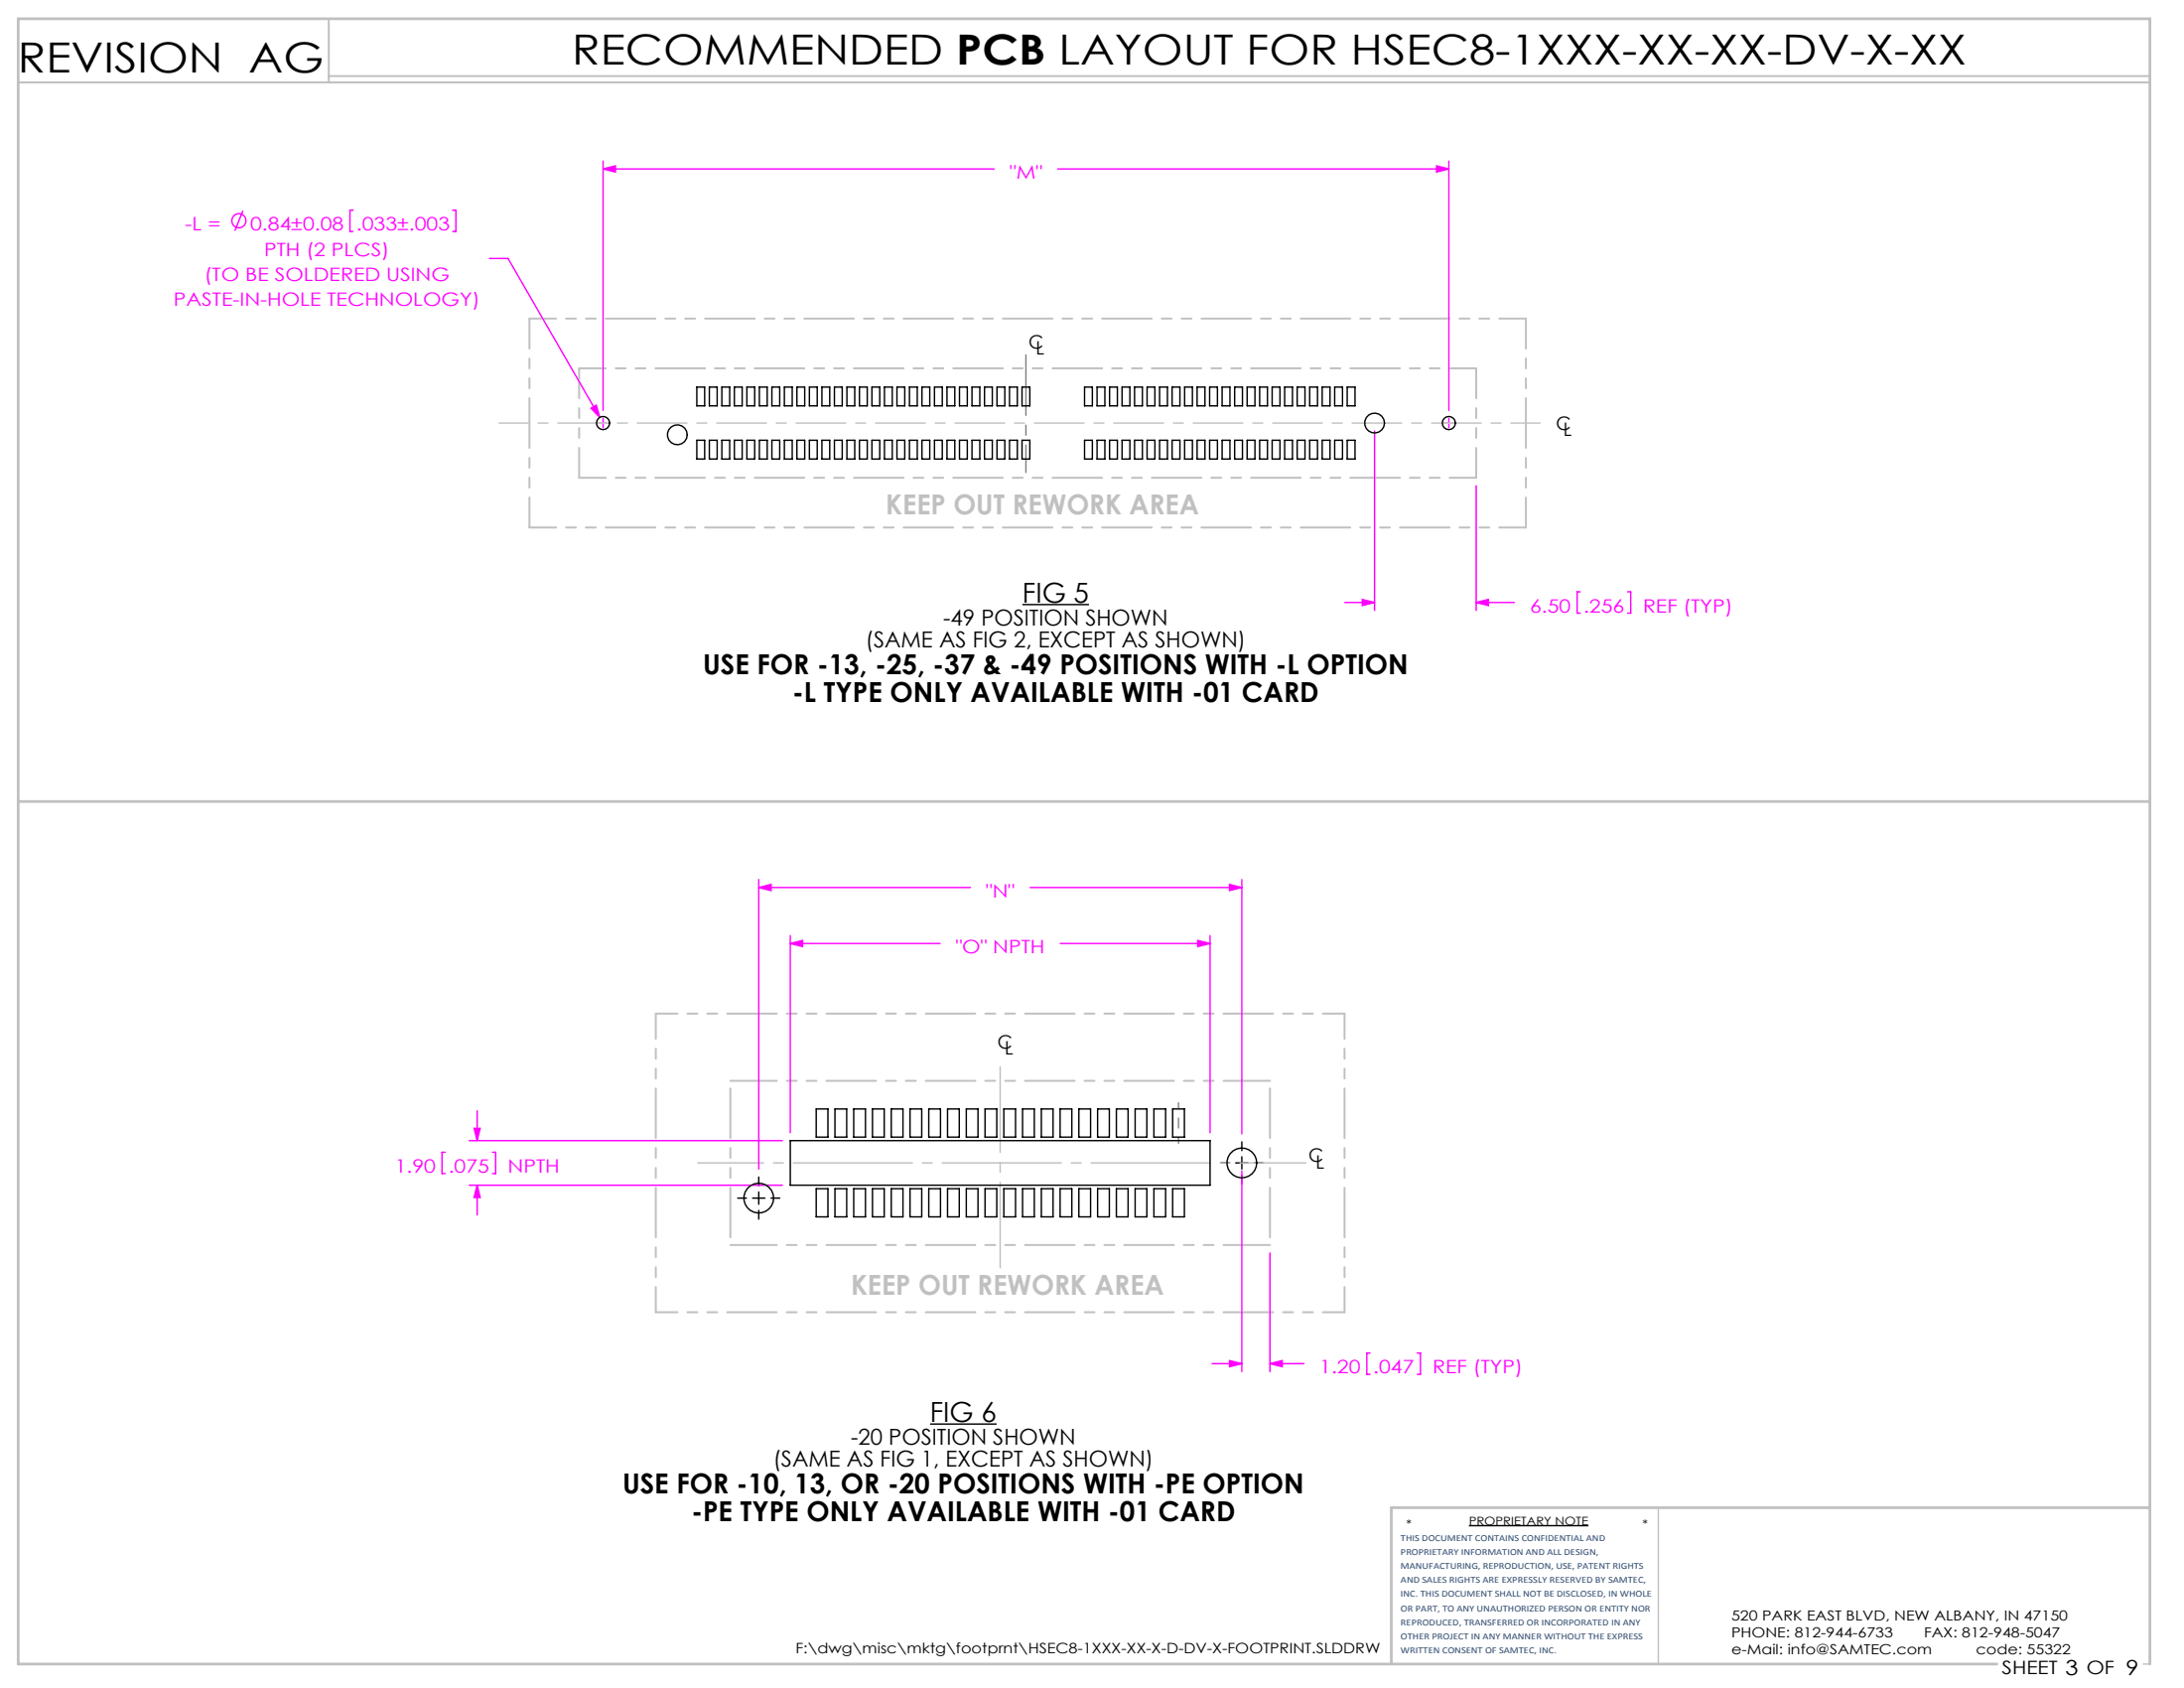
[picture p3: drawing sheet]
<svg xmlns="http://www.w3.org/2000/svg" width="279mm" height="216mm" viewBox="0 0 279 216" stroke-linecap="round" stroke-linejoin="round" font-family="sans-serif">
<g fill="none" stroke="#000" stroke-width=".18">
<path d="M130.8 77.3h8.5M94.4 153.2h1.1M96.3 153.2h1.6M97.1 150.5v1.2M97.1 152.5v1.5M97.1 154.8v1.1M98.6 153.2h1.2M156.2 148.7h1.1M158.1 148.7h1.6M158.9 146v1.2M158.9 148v1.5M158.9 150.3v1.1"/>
<path d="M160.4 148.7h1.2M119 182.1h8.5M187.9 195.1h15.3"/>
</g>
<path d="M212.2 192.8v20M274.2 212.8h.8" fill="none" stroke="#c0c0c0" stroke-width=".18"/>
<path d="M2.3 10.5h272.7M42.1 2.4v8.1M42.1 9.7h232.9" fill="none" stroke="#c0c0c0" stroke-width=".25"/>
<path d="M2.3 102.5h272.7M275 192.8h-97v20M255.5 212.8h-253.2v-210.4h272.7v210.4" fill="none" stroke="#c0c0c0" stroke-width=".35"/>
<g fill="none" stroke="#f0f" stroke-width=".18">
<path d="M31.1 26.9l-1.1 2.6M45.2 26.9h-.4v2.7h.4M57.9 26.9h.4v2.7h-.4M62.6 33.1h2.4l11.7 20.3M77.2 21.6l1.5-.4v.8zM77.2 20.6v31.9M77.2 21.6h50M135.3 21.6h50.1M183.8 21.2l1.6 .4-1.6 .4zM185.4 20.6v31.9M75.6 52.2l.7-.4 .4 1.6zM76.6 54.1h1.2"/>
<path d="M77.2 53.5v1.2M175.9 55.1v23M184.8 54.1h1.2M185.4 53.5v1.2M172 77.1h3.9M174.3 76.7l1.6 .4-1.6 .4zM188.8 77.1l1.6-.4v.8zM188.9 62.1v16M188.9 77.1h4.8M202.2 75.7h-.4v2.7h.4M208.2 75.7h.4v2.7h-.4M97.1 113.5l1.5-.4v.8z"/>
<path d="M97.1 112.5v37M97.1 113.5h27M101.1 119.7v25.2M131.8 113.5h27.1M154.8 119.7v25.2M157.3 113.1l1.6 .4-1.6 .4zM158.9 112.5v32.5M101.1 120.7l1.6-.4v.8zM101.1 120.7h19.2M135.6 120.7h19.2M153.2 120.3l1.6 .4-1.6 .4zM57 147.4h-.5v2.7h.5"/>
<path d="M60 145.9h40.1M60 151.6h40.1M60.6 144.3h.8l-.4 1.6zM61 151.6l.4 1.6h-.8zM61 142.1v3.8M61 151.6v3.8M63 147.4h.4v2.7h-.4M158.9 149.8v25.6M155.1 174.4h3.8M157.3 174l1.6 .4-1.6 .4zM162.5 160.3v15.1M162.5 174.4h4.3"/>
<path d="M162.5 174.4l1.5-.4v.8zM175.3 173.1h-.4v2.7h.4M181.3 173.1h.4v2.7h-.4"/>
<circle cx="30.6" cy="28.2" r=".9"/>
</g>
<path d="M150.8 146.2v-5.1" fill="none" stroke="#808080" stroke-width=".18" stroke-dasharray="15.2 1.3 1.3 1.3" stroke-dashoffset="14.6"/>
<path d="M131.2 45.4v15" fill="none" stroke="#808080" stroke-width=".18" stroke-dasharray="15.2 1.3 1.3 1.3" stroke-dashoffset="7.5"/>
<path d="M128 136.4v25.8" fill="none" stroke="#c0c0c0" stroke-width=".18" stroke-dasharray="15.2 1.3 1.3 1.3" stroke-dashoffset="4.3"/>
<path d="M89.3 148.7h77.8" fill="none" stroke="#c0c0c0" stroke-width=".18" stroke-dasharray="15.2 1.3 1.3 1.3" stroke-dashoffset="6.8"/>
<path d="M63.8 54.1h133.2" fill="none" stroke="#c0c0c0" stroke-width=".18" stroke-dasharray="6.3 1.3 1.3 1.3" stroke-dashoffset="2.6"/>
<path d="M67.7 40.8h127.5M74.1 47.1h114.8M67.7 67.5h127.5M74.1 61.1h114.8" fill="none" stroke="#c0c0c0" stroke-width=".25" stroke-dasharray="6.3 1.3 1.3 1.3 1.3 1.3" stroke-dashoffset="2.9"/>
<path d="M67.7 40.8v26.7M74.1 47.1v14M188.9 47.1v14M195.2 40.8v26.7" fill="none" stroke="#c0c0c0" stroke-width=".25" stroke-dasharray="6.3 1.3 1.3 1.3 1.3 1.3" stroke-dashoffset="2.5"/>
<path d="M93.4 138.2h69.1M93.4 159.2h69.1" fill="none" stroke="#c0c0c0" stroke-width=".25" stroke-dasharray="6.3 1.3 1.3 1.3 1.3 1.3" stroke-dashoffset=".4"/>
<path d="M93.4 138.2v21M162.5 138.2v21" fill="none" stroke="#c0c0c0" stroke-width=".25" stroke-dasharray="6.3 1.3 1.3 1.3 1.3 1.3" stroke-dashoffset="-1"/>
<path d="M83.9 129.6h88.1M83.9 167.8h88.1" fill="none" stroke="#c0c0c0" stroke-width=".25" stroke-dasharray="6.3 1.3 1.3 1.3 1.3 1.3" stroke-dashoffset="3.6"/>
<path d="M83.9 129.6v38.2M172 129.6v38.2" fill="none" stroke="#c0c0c0" stroke-width=".25" stroke-dasharray="6.3 1.3 1.3 1.3 1.3 1.3" stroke-dashoffset="3.1"/>
<g fill="#f0f">
<path d="M174.3 76.7l1.6 .4-1.6 .4zM188.8 77.1l1.6-.4v.8zM157.3 174l1.6 .4-1.6 .4zM162.5 174.4l1.5-.4v.8z"/>
<path d="M77.2 21.6l1.5-.4v.8zM183.8 21.2l1.6 .4-1.6 .4zM75.6 52.2l1.1 1.2-.4-1.6zM97.1 113.5l1.5-.4v.8zM157.3 113.1l1.6 .4-1.6 .4zM101.1 120.7l1.6-.4v.8zM153.2 120.3l1.6 .4-1.6 .4zM60.6 144.3h.8l-.4 1.6zM61 151.6l.4 1.6h-.8z"/>
</g>
<g fill="none" stroke="#000" stroke-width=".18">
<path d="M89.1 49.5h1v2.4h-1zM89.1 56.3h1v2.4h-1zM90.7 49.5h1v2.4h-1zM90.7 56.3h1v2.4h-1zM92.3 49.5h1v2.4h-1zM92.3 56.3h1v2.4h-1zM93.9 49.5h1v2.4h-1zM93.9 56.3h1v2.4h-1zM95.5 49.5h1v2.4h-1zM95.5 56.3h1v2.4h-1zM97.1 49.5h1v2.4h-1zM97.1 56.3h1v2.4h-1z"/>
<path d="M98.7 49.5h1v2.4h-1zM98.7 56.3h1v2.4h-1zM100.3 49.5h1v2.4h-1zM100.3 56.3h1v2.4h-1zM101.9 49.5h1v2.4h-1zM101.9 56.3h1v2.4h-1zM103.5 49.5h1v2.4h-1zM103.5 56.3h1v2.4h-1zM105.1 49.5h1v2.4h-1zM105.1 56.3h1v2.4h-1zM106.7 49.5h1v2.4h-1zM106.7 56.3h1v2.4h-1z"/>
<path d="M108.3 49.5h1v2.4h-1zM108.3 56.3h1v2.4h-1zM109.9 49.5h1v2.4h-1zM109.9 56.3h1v2.4h-1zM111.5 49.5h1v2.4h-1zM111.5 56.3h1v2.4h-1zM113.1 49.5h1v2.4h-1zM113.1 56.3h1v2.4h-1zM114.7 49.5h1v2.4h-1zM114.7 56.3h1v2.4h-1zM116.3 49.5h1v2.4h-1zM116.3 56.3h1v2.4h-1z"/>
<path d="M117.9 49.5h1v2.4h-1zM117.9 56.3h1v2.4h-1zM119.5 49.5h1v2.4h-1zM119.5 56.3h1v2.4h-1zM121.1 49.5h1v2.4h-1zM121.1 56.3h1v2.4h-1zM122.7 49.5h1v2.4h-1zM122.7 56.3h1v2.4h-1zM124.3 49.5h1v2.4h-1zM124.3 56.3h1v2.4h-1zM125.9 49.5h1v2.4h-1zM125.9 56.3h1v2.4h-1z"/>
<path d="M127.5 49.5h1v2.4h-1zM127.5 56.3h1v2.4h-1zM129.1 49.5h1v2.4h-1zM129.1 56.3h1v2.4h-1zM130.7 49.5h1v2.4h-1zM130.7 56.3h1v2.4h-1zM138.7 49.5h1v2.4h-1zM138.7 56.3h1v2.4h-1zM140.3 49.5h1v2.4h-1zM140.3 56.3h1v2.4h-1zM141.9 49.5h1v2.4h-1zM141.9 56.3h1v2.4h-1z"/>
<path d="M143.5 49.5h1v2.4h-1zM143.5 56.3h1v2.4h-1zM145.1 49.5h1v2.4h-1zM145.1 56.3h1v2.4h-1zM146.7 49.5h1v2.4h-1zM146.7 56.3h1v2.4h-1zM148.3 49.5h1v2.4h-1zM148.3 56.3h1v2.4h-1zM149.9 49.5h1v2.4h-1zM149.9 56.3h1v2.4h-1zM151.5 49.5h1v2.4h-1zM151.5 56.3h1v2.4h-1z"/>
<path d="M153.1 49.5h1v2.4h-1zM153.1 56.3h1v2.4h-1zM154.7 49.5h1v2.4h-1zM154.7 56.3h1v2.4h-1zM156.3 49.5h1v2.4h-1zM156.3 56.3h1v2.4h-1zM157.9 49.5h1v2.4h-1zM157.9 56.3h1v2.4h-1zM159.5 49.5h1v2.4h-1zM159.5 56.3h1v2.4h-1zM161.1 49.5h1v2.4h-1zM161.1 56.3h1v2.4h-1z"/>
<path d="M162.7 49.5h1v2.4h-1zM162.7 56.3h1v2.4h-1zM164.3 49.5h1v2.4h-1zM164.3 56.3h1v2.4h-1zM165.9 49.5h1v2.4h-1zM165.9 56.3h1v2.4h-1zM167.5 49.5h1v2.4h-1zM167.5 56.3h1v2.4h-1zM169.1 49.5h1v2.4h-1zM169.1 56.3h1v2.4h-1zM170.7 49.5h1v2.4h-1zM170.7 56.3h1v2.4h-1z"/>
<path d="M172.3 49.5h1v2.4h-1zM172.3 56.3h1v2.4h-1zM101.1 145.9h53.7v5.7h-53.7zM104.4 141.8h1.5v3.6h-1.5zM104.4 152h1.5v3.6h-1.5zM106.8 141.8h1.5v3.6h-1.5zM106.8 152h1.5v3.6h-1.5zM109.2 141.8h1.5v3.6h-1.5zM109.2 152h1.5v3.6h-1.5zM111.6 141.8h1.5v3.6h-1.5zM111.6 152h1.5v3.6h-1.5zM114 141.8h1.5v3.6h-1.5z"/>
<path d="M114 152h1.5v3.6h-1.5zM116.4 141.8h1.5v3.6h-1.5zM116.4 152h1.5v3.6h-1.5zM118.8 141.8h1.5v3.6h-1.5zM118.8 152h1.5v3.6h-1.5zM121.2 141.8h1.5v3.6h-1.5zM121.2 152h1.5v3.6h-1.5zM123.6 141.8h1.5v3.6h-1.5zM123.6 152h1.5v3.6h-1.5zM126 141.8h1.5v3.6h-1.5zM126 152h1.5v3.6h-1.5zM128.4 141.8h1.5v3.6h-1.5z"/>
<path d="M128.4 152h1.5v3.6h-1.5zM130.8 141.8h1.5v3.6h-1.5zM130.8 152h1.5v3.6h-1.5zM133.2 141.8h1.5v3.6h-1.5zM133.2 152h1.5v3.6h-1.5zM135.6 141.8h1.5v3.6h-1.5zM135.6 152h1.5v3.6h-1.5zM138 141.8h1.5v3.6h-1.5zM138 152h1.5v3.6h-1.5zM140.4 141.8h1.5v3.6h-1.5zM140.4 152h1.5v3.6h-1.5zM142.8 141.8h1.5v3.6h-1.5z"/>
<path d="M142.8 152h1.5v3.6h-1.5zM145.2 141.8h1.5v3.6h-1.5zM145.2 152h1.5v3.6h-1.5zM147.6 141.8h1.5v3.6h-1.5zM147.6 152h1.5v3.6h-1.5zM150 141.8h1.5v3.6h-1.5zM150 152h1.5v3.6h-1.5z"/>
<circle cx="77.2" cy="54.1" r=".84"/>
<circle cx="86.7" cy="55.6" r="1.27"/>
<circle cx="175.9" cy="54.1" r="1.27"/>
<circle cx="185.4" cy="54.1" r=".84"/>
<circle cx="97.1" cy="153.2" r="1.9"/>
<circle cx="158.9" cy="148.7" r="1.9"/>
</g>
<g font-size="5.3">
<text x="2.3" y="9.3">REVISION AG</text>
<text x="73.2" y="8.2">RECOMMENDED PCB LAYOUT FOR HSEC8-1XXX-XX-XX-DV-X-XX</text>
</g>
<g font-size="3.5" fill="#c0c0c0">
<text x="113.3" y="65.8">KEEP OUT REWORK AREA</text>
<text x="108.8" y="165.6">KEEP OUT REWORK AREA</text>
</g>
<g font-size="3.5">
<text x="130.8" y="77.1">FIG 5</text>
<text x="89.9" y="86.3">USE FOR -13, -25, -37 &amp; -49 POSITIONS WITH -L OPTION</text>
<text x="101.4" y="89.8">-L TYPE ONLY AVAILABLE WITH -01 CARD</text>
<text x="119" y="181.9">FIG 6</text>
<text x="79.6" y="191.1">USE FOR -10, 13, OR -20 POSITIONS WITH -PE OPTION</text>
<text x="88.4" y="194.6">-PE TYPE ONLY AVAILABLE WITH -01 CARD</text>
</g>
<g font-size="2.8">
<text x="110.7" y="82.8">(SAME AS FIG 2, EXCEPT AS SHOWN)</text>
<text x="120.7" y="80">-49 POSITION SHOWN</text>
<text x="108.9" y="184.8">-20 POSITION SHOWN</text>
<text x="98.9" y="187.6">(SAME AS FIG 1, EXCEPT AS SHOWN)</text>
</g>
<g font-size="2.4" fill="#f0f">
<text x="129.2" y="22.9">&quot;M&quot;</text>
<text x="23.7" y="29.5">-L =</text>
<text x="32" y="29.5">0.84±0.08</text>
<text x="45.6" y="29.5">.033±.003</text>
<text x="26.1" y="35.9">(TO BE SOLDERED USING</text>
<text x="33.8" y="32.7">PTH (2 PLCS)</text>
<text x="22.2" y="39.2">PASTE-IN-HOLE TECHNOLOGY)</text>
<text x="195.7" y="78.3">6.50</text>
<text x="202.6" y="78.3">.256</text>
<text x="210.2" y="78.3">REF (TYP)</text>
<text x="126.1" y="114.8">&quot;N&quot;</text>
<text x="122.3" y="122">&quot;O&quot; NPTH</text>
<text x="50.5" y="150">1.90</text>
<text x="57.4" y="150">.075</text>
<text x="65" y="150">NPTH</text>
<text x="168.8" y="175.7">1.20</text>
<text x="175.7" y="175.7">.047</text>
<text x="183.3" y="175.7">REF (TYP)</text>
</g>
<g font-size="2.4">
<text x="131.6" y="44.6">C</text>
<text x="132.5" y="45.4">L</text>
<text x="199.1" y="55">C</text>
<text x="200" y="55.7">L</text>
<text x="127.6" y="134.2">C</text>
<text x="128.5" y="134.9">L</text>
<text x="167.4" y="148.6">C</text>
<text x="168.4" y="149.4">L</text>
<text x="256.1" y="214.1">SHEET 3 OF 9</text>
</g>
<g font-size="1.8">
<text x="221.5" y="207.2">520 PARK EAST BLVD, NEW ALBANY, IN 47150</text>
<text x="221.5" y="209.4">PHONE: 812-944-6733</text>
<text x="246.1" y="209.4">FAX: 812-948-5047</text>
<text x="101.8" y="211.5">F:\dwg\misc\mktg\footprnt\HSEC8-1XXX-XX-X-D-DV-X-FOOTPRINT.SLDDRW</text>
<text x="221.5" y="211.5">e-Mail: info@SAMTEC.com</text>
<text x="252.8" y="211.5">code: 55322</text>
</g>
<g font-size="1.5">
<text x="179.9" y="195.4">*</text>
<text x="187.9" y="195">PROPRIETARY NOTE</text>
<text x="210.1" y="195.4">*</text>
</g>
<g font-size="1.2" fill="#1f497d">
<text x="179.2" y="197.1">THIS DOCUMENT CONTAINS CONFIDENTIAL AND</text>
<text x="179.2" y="198.9">PROPRIETARY INFORMATION AND ALL DESIGN,</text>
<text x="179.2" y="200.7">MANUFACTURING, REPRODUCTION, USE, PATENT RIGHTS</text>
<text x="179.2" y="202.5">AND SALES RIGHTS ARE EXPRESSLY RESERVED BY SAMTEC,</text>
<text x="179.2" y="204.3">INC. THIS DOCUMENT SHALL NOT BE DISCLOSED, IN WHOLE</text>
<text x="179.2" y="206.1">OR PART, TO ANY UNAUTHORIZED PERSON OR ENTITY NOR</text>
<text x="179.2" y="207.9">REPRODUCED, TRANSFERRED OR INCORPORATED IN ANY</text>
<text x="179.2" y="209.7">OTHER PROJECT IN ANY MANNER WITHOUT THE EXPRESS</text>
<text x="179.2" y="211.5">WRITTEN CONSENT OF SAMTEC, INC.</text>
</g>
</svg>
